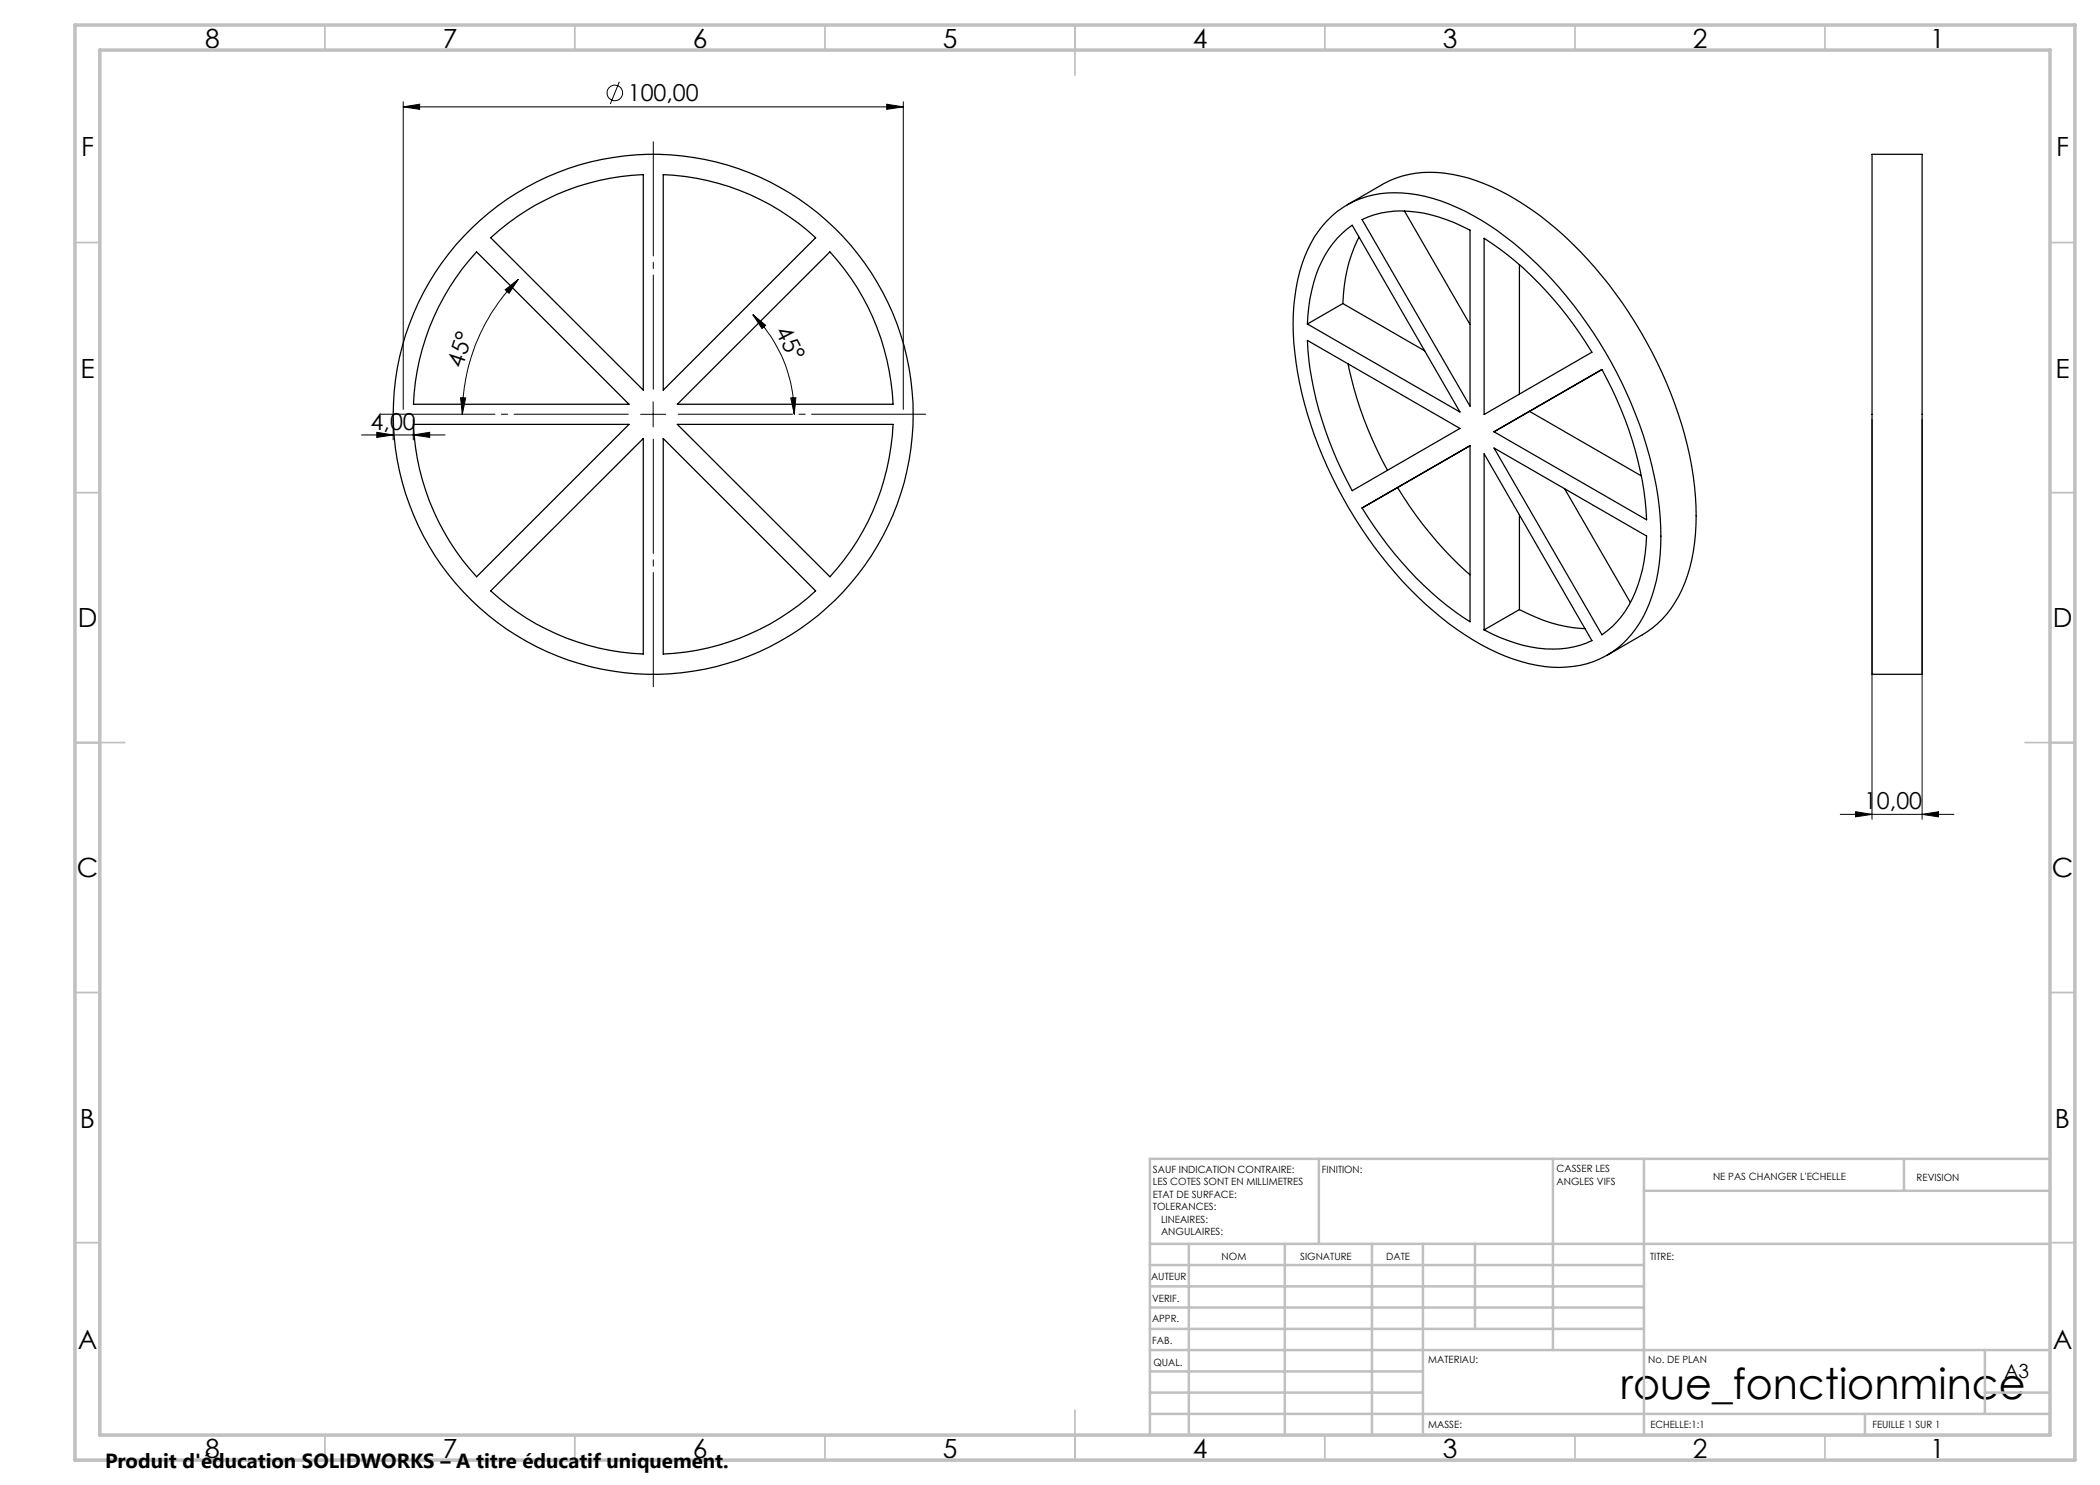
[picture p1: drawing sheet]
<svg xmlns="http://www.w3.org/2000/svg" width="420mm" height="297mm" viewBox="0 0 420 297" stroke-linecap="round" stroke-linejoin="round" font-family="sans-serif">
<g fill="none" stroke="#000" stroke-width=".2">
<path d="M123.9 16.4l-1.8 4.4M80.6 21.4l3.3-.6v1.1zM80.6 20.4v61.5M80.6 21.4h100.1M177.3 20.8l3.4 .6-3.4 .5zM180.7 20.4v61.5M101 58l2.6-2.1-1.8 2.8zM103.6 55.9a38.4 38.4 0 0 0-11.1 27M92.1 79.5l1 .1-.6 3.3zM150.6 62.9l2.5 2.1-.7 .7zM150.6 62.9a28 28 0 0 1 8.3 20M158.2 79.6l1-.1-.3 3.4z"/>
<path d="M72.3 87h16.7M75.4 86.5l3.2 .5-3.2 .5zM78.6 83.9v4.1M82.7 87l3.2-.5v1zM82.7 83.9v4.1M128.1 82.9h5M130.6 80.4v5M374.4 83.9v80M384.4 83.9v80M368.1 162.9h22.7M371.1 162.3l3.3 .6-3.3 .5zM384.4 162.9l3.3-.6v1.1z"/>
<circle cx="123" cy="18.6" r="1.55"/>
</g>
<path d="M130.7 77.8v-49.5M125.7 82.8h-49.5M130.7 87.8v49.5M135.7 82.8h49.5" fill="none" stroke="#000" stroke-width=".2" stroke-dasharray="30.5 1.3 1.3 1.3" stroke-dashoffset="7.6"/>
<g fill="none" stroke="#c0c0c0" stroke-width=".35">
<path d="M65 5v5M115 5v5M165 5v5M215 5v10M265 5v5M315 5v5M365 5v5M15 48.5h5M410 48.5h5M15 98.5h5M410 98.5h5M15 148.5h10"/>
<path d="M405 148.5h10M15 198.5h5M410 198.5h5M15 248.5h5M410 248.5h5M65 287v5M115 287v5M165 287v5M215 282v10M265 287v5M315 287v5M365 287v5"/>
</g>
<g fill="none" stroke="#c0c0c0" stroke-width=".5">
<path d="M263.8 231.8v17M310.6 231.8v38.2M328.8 231.8v55.2M328.8 238.2h81.2M380.8 231.8v6.4M410 231.8h-180v55.2M230 248.8h180M230 257.3h98.8M230 253h98.8M237.8 248.8v38.2M257 248.8v38.2M274.4 248.8v38.2"/>
<path d="M284.6 248.8v38.2M295 248.8v17M230 265.8h98.8M230 261.5h98.8M230 278.5h54.6M230 274.3h54.6M230 270h180M397 278.5h13M397 270v12.8M230 282.8h180M373 282.8v4.2"/>
</g>
<path d="M15 5h400v287h-400zM20 10h390v277h-390z" fill="none" stroke="#c0c0c0" stroke-width=".7"/>
<g fill="#000">
<path d="M80.6 21.4l3.3-.6v1.1zM177.3 20.8l3.4 .6-3.4 .5z"/>
<path d="M101 58l2.6-2.1-1.8 2.8zM92.1 79.5l1 .1-.6 3.3z"/>
<path d="M82.7 87l3.2-.5v1zM75.4 86.5l3.2 .5-3.2 .5zM384.4 162.9l3.3-.6v1.1zM371.1 162.3l3.3 .6-3.3 .5z"/>
<path d="M158.2 79.6l1-.1-.3 3.4zM150.6 62.9l2.5 2.1-.7 .7z"/>
</g>
<g fill="none" stroke="#000" stroke-width=".25">
<path d="M132.6 34.9a47.7 47.7 0 0 1 30.5 12.7l-30.5 30.4zM374.4 30.9h10v104h-10zM95.3 50.4l30.5 30.5h-43.1a47.7 47.7 0 0 1 12.6-30.5zM98.1 47.6a47.5 47.5 0 0 1 30.6-12.7v43.1zM265.5 44.1a18.7 18.7 0 0 1 16.4-5.4 40.9 40.9 0 0 1 19.2 8.6 83.9 83.9 0 0 1 26 35.5 62.7 62.7 0 0 1 4.8 29.9 25.8 25.8 0 0 1-7.5 16.2 19 19 0 0 1-15.5 4.4 41.2 41.2 0 0 1-19.2-8.6 84.2 84.2 0 0 1-26.8-37.6 64.7 64.7 0 0 1-4.1-26 28.7 28.7 0 0 1 5.7-16zM267.4 47.7l2-1.9 1-.8 21.6 37.4-30.5-17.6a28 28 0 0 1 5.1-16.1zM269.4 41l7.1-4.1a20.7 20.7 0 0 1 15.5-1.7 46.9 46.9 0 0 1 19.3 10.6 85.7 85.7 0 0 1 27 47.5 46 46 0 0 1-.8 21.8 20.7 20.7 0 0 1-9 11.9l-7.1 4.1M271.8 47.4a29.2 29.2 0 0 0-3.2 13.3M272.4 43.9a21.3 21.3 0 0 1 16.8 0l4.8 2.1v35.2zM280.9 42.2l13.1 22.7M296.8 47.7a69.9 69.9 0 0 1 21.6 22.7l-21.6 12.5zM303.9 52.9v25.9"/>
<path d="M261.5 68.1l30.5 17.6-21.6 12.4a71 71 0 0 1-8.9-30zM268.6 60.7l-7.1 4.1M268.6 60.7l16.3 9.5M269.6 72.7a73.3 73.3 0 0 0 7.9 21.3M82.7 84.9h43.1l-30.5 30.5a48 48 0 0 1-12.6-30.5zM132.6 87.7l30.5 30.5a48 48 0 0 1-30.5 12.6zM135.5 80.9l30.5-30.5a48 48 0 0 1 12.6 30.5zM135.5 84.9h43.1a48.2 48.2 0 0 1-12.6 30.5zM279.5 97.5a76 76 0 0 0 14.5 17.5M296.8 90.8l21.6 37.3a21.5 21.5 0 0 1-16.8 0l-1.6-.6-3.2-1.5zM298.8 86.4l21.6-12.5a69.9 69.9 0 0 1 8.9 30.1zM298.8 89.6l30.5 17.6a28.5 28.5 0 0 1-5.1 16.2 16.4 16.4 0 0 1-3.8 3.6z"/>
<path d="M305.9 82.3l22.4 12.9M312.9 97.8l13.2 22.7M98.1 118.2l30.6-30.5v43.1a47.7 47.7 0 0 1-30.6-12.6zM272.4 101.6l21.6-12.5v35.3a68.8 68.8 0 0 1-21.6-22.8zM303.9 103v18.9M303.9 121.9a29.9 29.9 0 0 0 13.1 3.8M303.9 121.9l-7.1 4.1"/>
<circle cx="130.6" cy="82.9" r="52"/>
</g>
<text font-size="8.5" x="324.1" y="279.7">roue_fonctionmince</text>
<g font-size="5.3">
<text x="41" y="9.5">8</text>
<text x="88.5" y="9.5">7</text>
<text x="138.5" y="9.5">6</text>
<text x="188.5" y="9.5">5</text>
<text x="238.5" y="9.5">4</text>
<text x="288.5" y="9.5">3</text>
<text x="338.5" y="9.5">2</text>
<text x="386" y="9.5">1</text>
<text x="16.2" y="31.2">F</text>
<text x="411.2" y="31.2">F</text>
<text x="16.1" y="75.5">E</text>
<text x="411.1" y="75.5">E</text>
<text x="15.5" y="125.5">D</text>
<text x="410.5" y="125.5">D</text>
<text x="15.4" y="175.5">C</text>
<text x="410.4" y="175.5">C</text>
<text x="16" y="225.5">B</text>
<text x="411" y="225.5">B</text>
<text x="15.5" y="269.7">A</text>
<text x="410.5" y="269.7">A</text>
<text x="41" y="291.5">8</text>
<text x="88.5" y="291.5">7</text>
<text x="138.5" y="291.5">6</text>
<text x="188.5" y="291.5">5</text>
<text x="238.5" y="291.5">4</text>
<text x="288.5" y="291.5">3</text>
<text x="338.5" y="291.5">2</text>
<text x="386" y="291.5">1</text>
</g>
<g font-size="4.7">
<text x="125.5" y="20.3">100,00</text>
<text x="155" y="66.2" transform="rotate(63 155 66.2)">45°</text>
<text x="92.4" y="73.7" transform="rotate(-71 92.4 73.7)">45°</text>
<text x="74.1" y="86">4,00</text>
<text x="372.8" y="161.8">10,00</text>
</g>
<text font-size="4.1" x="21" y="293.7">Produit d'éducation SOLIDWORKS – A titre éducatif uniquement.</text>
<text font-size="3.9" x="400.9" y="275.5">A3</text>
<g font-size="2">
<text x="230.6" y="234.6">SAUF INDICATION CONTRAIRE:</text>
<text x="230.6" y="237.1">LES COTES SONT EN MILLIMETRES</text>
<text x="230.6" y="239.6">ETAT DE SURFACE:</text>
<text x="264.4" y="234.6">FINITION:</text>
<text x="311.3" y="234.5">CASSER LES</text>
<text x="311.3" y="237">ANGLES VIFS</text>
<text x="342.6" y="236">NE PAS CHANGER L'ECHELLE</text>
<text x="383.3" y="236.2">REVISION</text>
<text x="230.6" y="242.1">TOLERANCES:</text>
<text x="232.2" y="244.6">LINEAIRES:</text>
<text x="232.2" y="247.1">ANGULAIRES:</text>
<text x="244.3" y="252">NOM</text>
<text x="260" y="251.9">SIGNATURE</text>
<text x="277.2" y="251.9">DATE</text>
<text x="330" y="251.9">TITRE:</text>
<text x="230.2" y="256.1">AUTEUR</text>
<text x="230.4" y="260.3">VERIF.</text>
<text x="230.4" y="264.4">APPR.</text>
<text x="230.5" y="268.8">FAB.</text>
<text x="230.7" y="273.1">QUAL.</text>
<text x="285.7" y="272.5">MATERIAU:</text>
<text x="329.6" y="272.5">No. DE PLAN</text>
<text x="285.6" y="285.5">MASSE:</text>
<text x="330.1" y="285.6">ECHELLE:1:1</text>
<text x="374.5" y="285.6">FEUILLE 1 SUR 1</text>
</g>
</svg>
